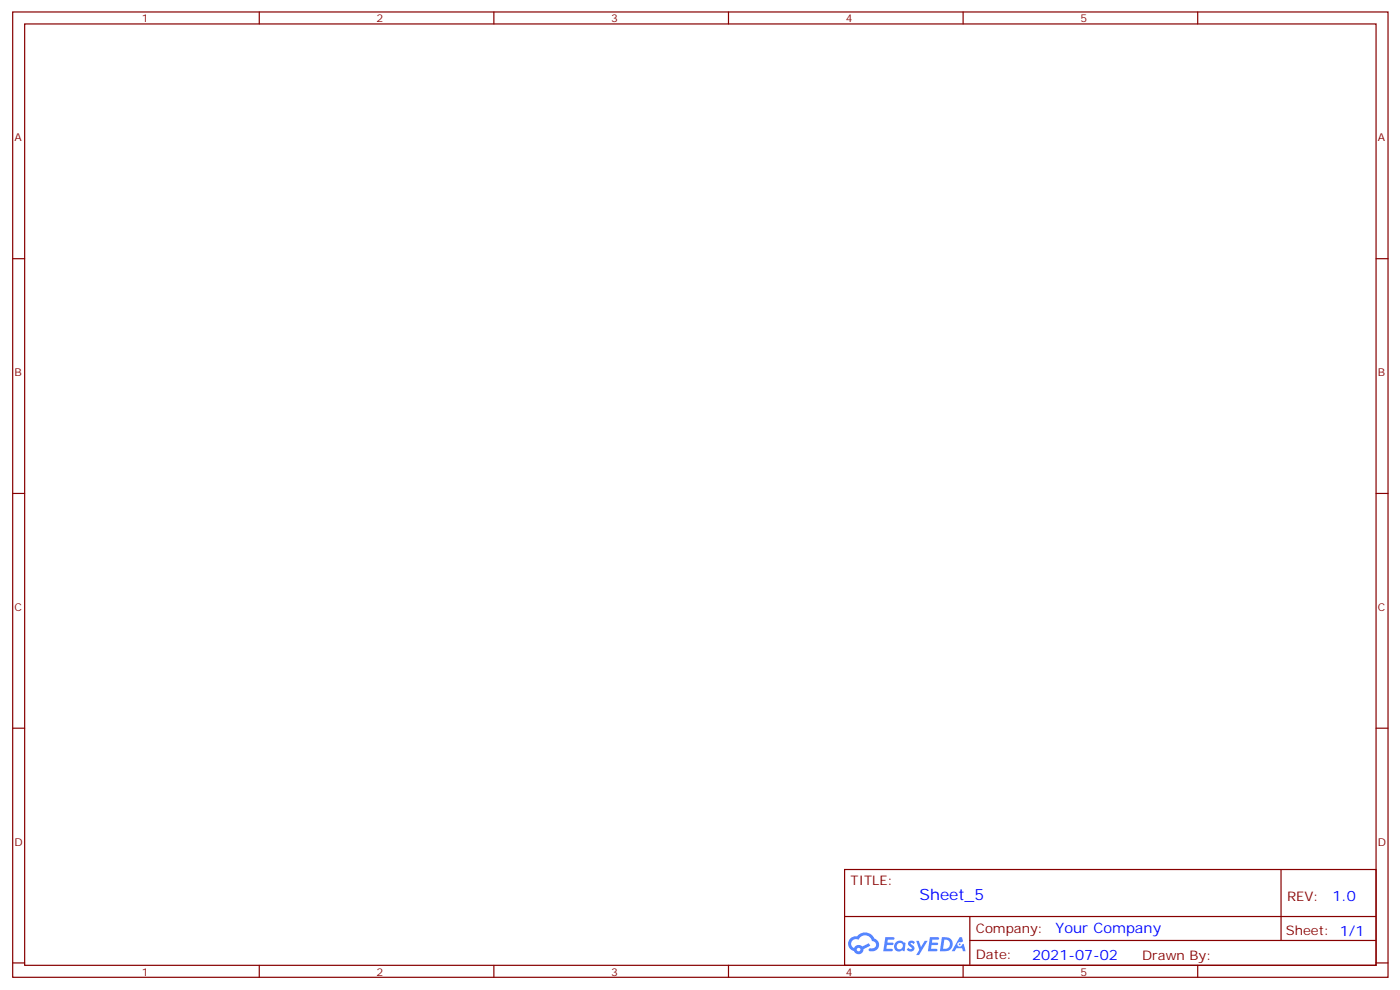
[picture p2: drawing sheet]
<svg xmlns="http://www.w3.org/2000/svg" width="413mm" height="292mm" viewBox="0 0 413 292" stroke-linecap="round" stroke-linejoin="round" font-family="sans-serif">
<g fill="none" stroke="#870000" stroke-width=".35">
<path d="M3.7 3.5h405.4v284.4h-405.4zM7.3 7.1h398.3v277.2h-398.3zM76.4 3.5v3.6M145.6 3.5v3.6M214.7 3.5v3.6M283.8 3.5v3.6M353 3.5v3.6M3.7 76.2h3.6M405.6 76.2h3.5M3.7 145.3h3.6M405.6 145.3h3.5M3.7 214.5h3.6"/>
<path d="M405.6 214.5h3.5M248.9 256.1h156.7v28.2h-156.7zM377.5 256.1l.1 20.9M249 270h156.4M285.8 277h119.6M285.8 270v14.1M3.7 283.6h3.6M76.4 284.3v3.6M145.6 284.3v3.6M214.7 284.3v3.6M283.8 284.3v3.6M353 284.3v3.6"/>
<path d="M405.6 283.6h3.5"/>
</g>
<g fill="#5487ff">
<path d="M267.9 277.3a1.22 1.22 0 0 1 1.7 .3l-.4 .5a.47 .47 0 0 0-.3-.4 .47 .47 0 0 0-.5 .2l.2 .3a1.14 1.14 0 0 1 .7 1.7 1.14 1.14 0 0 1-1.9 0l-.2-.2 .5-.5 .7 .4a.29 .29 0 0 0 .4-.3 .29 .29 0 0 0-.3-.3 1.04 1.04 0 0 1-.6-1.7z"/>
<path d="M260.9 276h2.4l.3 .2-.1 .5-1.9 .1-.1 .8h1.5l.4 .4-.4 .4h-1.6l-.2 1.1h1.8l.1 .3-.1 .3-2.7 .1z"/>
<path d="M274.1 276h2.3l.3 .2-.1 .5-1.8 .1-.1 .8h1.5l.3 .4-.4 .4h-1.5l-.2 1.1h1.7l.2 .3-.2 .3-2.6 .1z"/>
<path d="M282.8 276.1h.7l.3 1.2-.6 .3a.69 .69 0 0 0-1 .3 .69 .69 0 0 0 .5 1 .69 .69 0 0 0 .8-.7l.5-.2 .6 2.2h-.8l-.2-.9h-1.8l-.4 .9h-.9z"/>
<path d="M270 277.1h.8l.6 1.8 1.1-1.8h.9l-2.5 4.2h-.9l.9-1.5z"/>
<path d="M277.6 276.1l-.6 4.1h1.4a2.11 2.11 0 0 0 2.4-2.1 2.11 2.11 0 0 0-2.5-2zM278.3 276.8a1.39 1.39 0 0 1 1.7 1.4 1.39 1.39 0 0 1-1.8 1.3h-.3z"/>
<path d="M263.9 277.7a1.54 1.54 0 0 0-.1 2.1 1.54 1.54 0 0 0 2.2 .2l.6 .2 .3-2.3-.2-.2-.4-.1a1.49 1.49 0 0 0-2.4 .1zM264.2 278.7a.94 .94 0 0 1 1.8 0 .94 .94 0 0 1-1.8 0z"/>
<path d="M250.6 276.4a2.18 2.18 0 0 0 1.1 3.7 1.44 1.44 0 0 0 1.6 1 1.44 1.44 0 0 0 1.2-1.5l2-1-.4-.8-2 1a1.47 1.47 0 0 0-2.4 .4 1.39 1.39 0 0 1-.7-1.9 1.39 1.39 0 0 1 2-.5 2.12 2.12 0 0 1 2.2-1.3 2.12 2.12 0 0 1 1.9 1.7 1.14 1.14 0 0 1 1.1 1.4 1.14 1.14 0 0 1-1.7 .8 .43 .43 0 0 0-.5 .3 .43 .43 0 0 0 .4 .5 1.98 1.98 0 0 0 2.5-1.2 1.98 1.98 0 0 0-1.2-2.5 3.1 3.1 0 0 0-5.3-.7l-.8 .1zM252.5 279.7a.55 .55 0 0 1 1.1 0 .55 .55 0 0 1-1.1 0z"/>
<circle cx="282.8" cy="278.1" r=".26"/>
</g>
<text font-size="4.6" fill="#00f" x="271" y="265.1">Sheet_5</text>
<g font-size="4.2" fill="#00f">
<text x="392.7" y="265.4">1.0</text>
<text x="311.1" y="274.9">Your Company</text>
<text x="304.2" y="282.7">2021-07-02</text>
</g>
<g font-size="3.9" fill="#800">
<text x="250.7" y="260.7">TITLE:</text>
<text x="379.3" y="265.4">REV:</text>
<text x="287.6" y="274.9">Company:</text>
<text x="379" y="275.5">Sheet: 1/1</text>
<text x="287.6" y="282.6">Date:</text>
<text x="336.6" y="282.7">Drawn By:</text>
</g>
<g font-size="3.2" fill="#800">
<text x="41.8" y="6.5">1</text>
<text x="111" y="6.5">2</text>
<text x="180.1" y="6.5">3</text>
<text x="249.3" y="6.5">4</text>
<text x="318.4" y="6.5">5</text>
<text x="4.3" y="41.6">A</text>
<text x="406.1" y="41.6">A</text>
<text x="4.3" y="110.8">B</text>
<text x="406.1" y="110.8">B</text>
<text x="4.3" y="179.9">C</text>
<text x="406.1" y="179.9">C</text>
<text x="4.3" y="249.1">D</text>
<text x="406.1" y="249.1">D</text>
<text x="41.8" y="287.3">1</text>
<text x="111" y="287.3">2</text>
<text x="180.1" y="287.3">3</text>
<text x="249.3" y="287.3">4</text>
<text x="318.4" y="287.3">5</text>
</g>
</svg>
